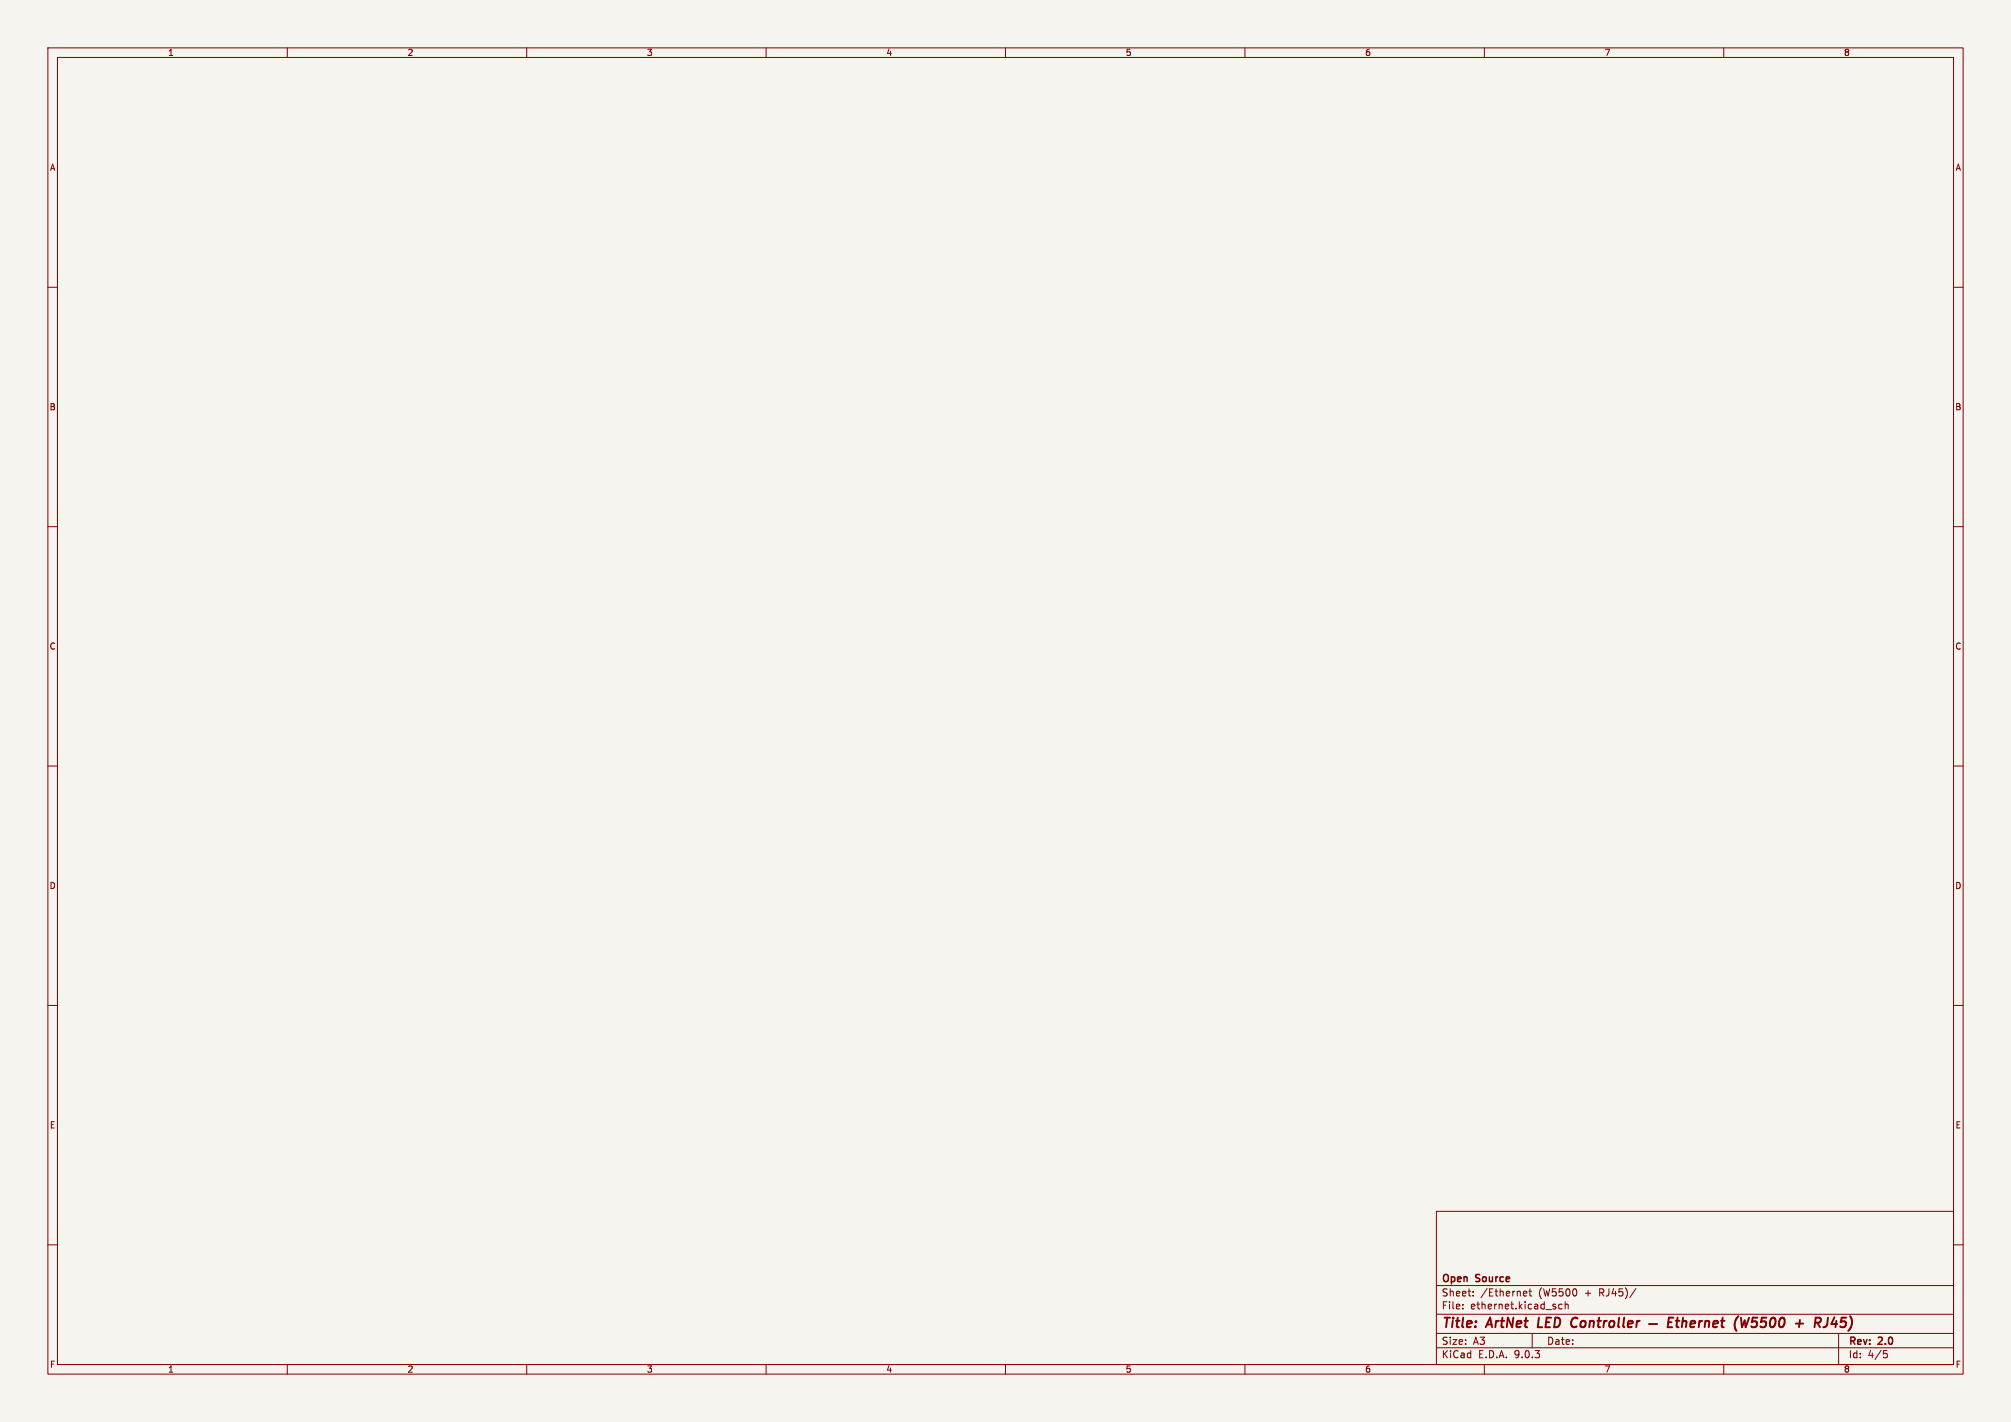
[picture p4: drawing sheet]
<svg xmlns="http://www.w3.org/2000/svg" width="420mm" height="297mm" viewBox="0 0 420 297" stroke-linecap="round" stroke-linejoin="round" font-family="sans-serif">
<path d="M0 0h420v297h-420z" fill="#f5f4ef" stroke="#f5f4ef" stroke-width=".21"/>
<g fill="none" stroke="#840000" stroke-width=".21">
<path d="M10 10h400v277h-400zM12 12h396v273h-396zM60 10v2M110 10v2M160 10v2M210 10v2M260 10v2M310 10v2M360 10v2M10 60h2M408 60h2M10 110h2"/>
<path d="M408 110h2M10 160h2M408 160h2M10 210h2M408 210h2M300 253h108v32h-108zM10 260h2M300 278.5h108M300 274.5h108M300 268.5h108M305.5 273.2v.2M305.5 272.5v.1"/>
<path d="M307.7 270.5v.2M307.7 269.8v.1M318.4 269.7l.4 .1 .1 .2-.7 .2M318.8 270.6l-.4 .1M319.3 269.7h.6M319.5 269.2v1.3l.4 .2M320 278.5v3M326.2 272.5l-.4-.1-.3 .3 .2 .6h.5M326.9 272.5l.2-.1 .3 .1 .1 .9M326.9 271.9v1.5M341.7 269.1l-1.3 1.9M384 278.5v6.5"/>
<path d="M408 260h2M60 285v2M110 285v2M160 285v2M210 285v2M260 285v2M300 281.5h108M310 285v2M360 285v2M393.4 282.1h.7M393.5 282.7h.4l.3 .2-.2 .6-.5 .1"/>
</g>
<g fill="none" stroke="#840000" stroke-width=".4">
<path d="M321.4 275.2l-.3 2h1M329.1 275.2l-.5 .1M329.2 277.1l-.5 .1M344.4 276.5h1.7M348.4 276.2h.7M349.5 275.2h-1l-.2 2h.9M350 275.9h.7M350.3 275.2l-.2 1.7 .1 .2 .4 .1M351.4 276.1l.3-.2 .5 .1-.1 1.2M351.5 275.2l-.3 2M353 276.5l1-.2v-.3h-.8l-.2 .9 .2 .3 .6-.1M354.9 275.9l-.1 1.3"/>
<path d="M355.5 275.9l-.4 .1-.2 .3M356.1 276.1l.4-.2 .4 .1v1.2M356.2 275.9l-.2 1.3M357.8 276.5l1-.2-.1-.3h-.7l-.2 .9 .2 .3 .6-.1M359.4 275.9h.8M359.8 275.2l-.2 1.7v.2l.4 .1M363 274.9a2.35 2.35 0 0 0-.3 3.1M363.6 275.2l.2 2 .6-1.4 .2 1.4 .7-2M379.1 276.3h.7M380.3 275.6l-.3-.4h-.8l-.2 2M381.8 275.2l-.2 1.4M383.1 275.1l-.6 1.4h1.2"/>
<path d="M383.5 275.9l-.2 1.3"/>
</g>
<g font-size="2.8" fill="#840000">
<text x="301" y="277.9">Title:</text>
<text x="310.6" y="277.9">ArtNet</text>
<text x="322" y="277.9">LED</text>
<text x="329.8" y="277.9">Controller</text>
<text x="366.3" y="277.9">(W5500</text>
<text x="379.8" y="277.9">+</text>
<text x="384.6" y="277.9">RJ45)</text>
</g>
<g font-size="2.1" fill="#840000">
<text x="301" y="268.2">Open</text>
<text x="308.3" y="268.2">Source</text>
<text x="301" y="273.7">File:</text>
<text x="301" y="271">Sheet:</text>
<text x="307.1" y="273.7">ethernet.kicad_sch</text>
<text x="309.2" y="271">/Ethernet</text>
<text x="321.4" y="271">(W5500</text>
<text x="331.1" y="271">+</text>
<text x="334.3" y="271">RJ45)/</text>
<text x="301" y="281.1">Size:</text>
<text x="307.6" y="281.1">A3</text>
<text x="323" y="281.1">Date:</text>
<text x="386" y="281.3">Rev:</text>
<text x="392.4" y="281.3">2.0</text>
<text x="301" y="283.9">KiCad</text>
<text x="308.7" y="283.9">E.D.A.</text>
<text x="316.3" y="283.9">9.0.3</text>
<text x="386" y="283.9">Id:</text>
<text x="390.1" y="283.9">4/5</text>
</g>
<g font-size="1.8" fill="#840000">
<text x="35" y="11.9">1</text>
<text x="85" y="11.9">2</text>
<text x="135" y="11.9">3</text>
<text x="185" y="11.9">4</text>
<text x="235" y="11.9">5</text>
<text x="285" y="11.9">6</text>
<text x="335" y="11.9">7</text>
<text x="385" y="11.9">8</text>
<text x="10.3" y="35.9">A</text>
<text x="408.3" y="35.9">A</text>
<text x="10.3" y="85.9">B</text>
<text x="408.2" y="85.9">B</text>
<text x="10.3" y="135.9">C</text>
<text x="408.2" y="135.9">C</text>
<text x="10.3" y="185.9">D</text>
<text x="408.2" y="185.9">D</text>
<text x="10.3" y="235.9">E</text>
<text x="408.3" y="235.9">E</text>
<text x="10.3" y="285.9">F</text>
<text x="35" y="286.9">1</text>
<text x="85" y="286.9">2</text>
<text x="135" y="286.9">3</text>
<text x="185" y="286.9">4</text>
<text x="235" y="286.9">5</text>
<text x="285" y="286.9">6</text>
<text x="335" y="286.9">7</text>
<text x="385" y="286.9">8</text>
<text x="408.3" y="285.9">F</text>
</g>
</svg>
